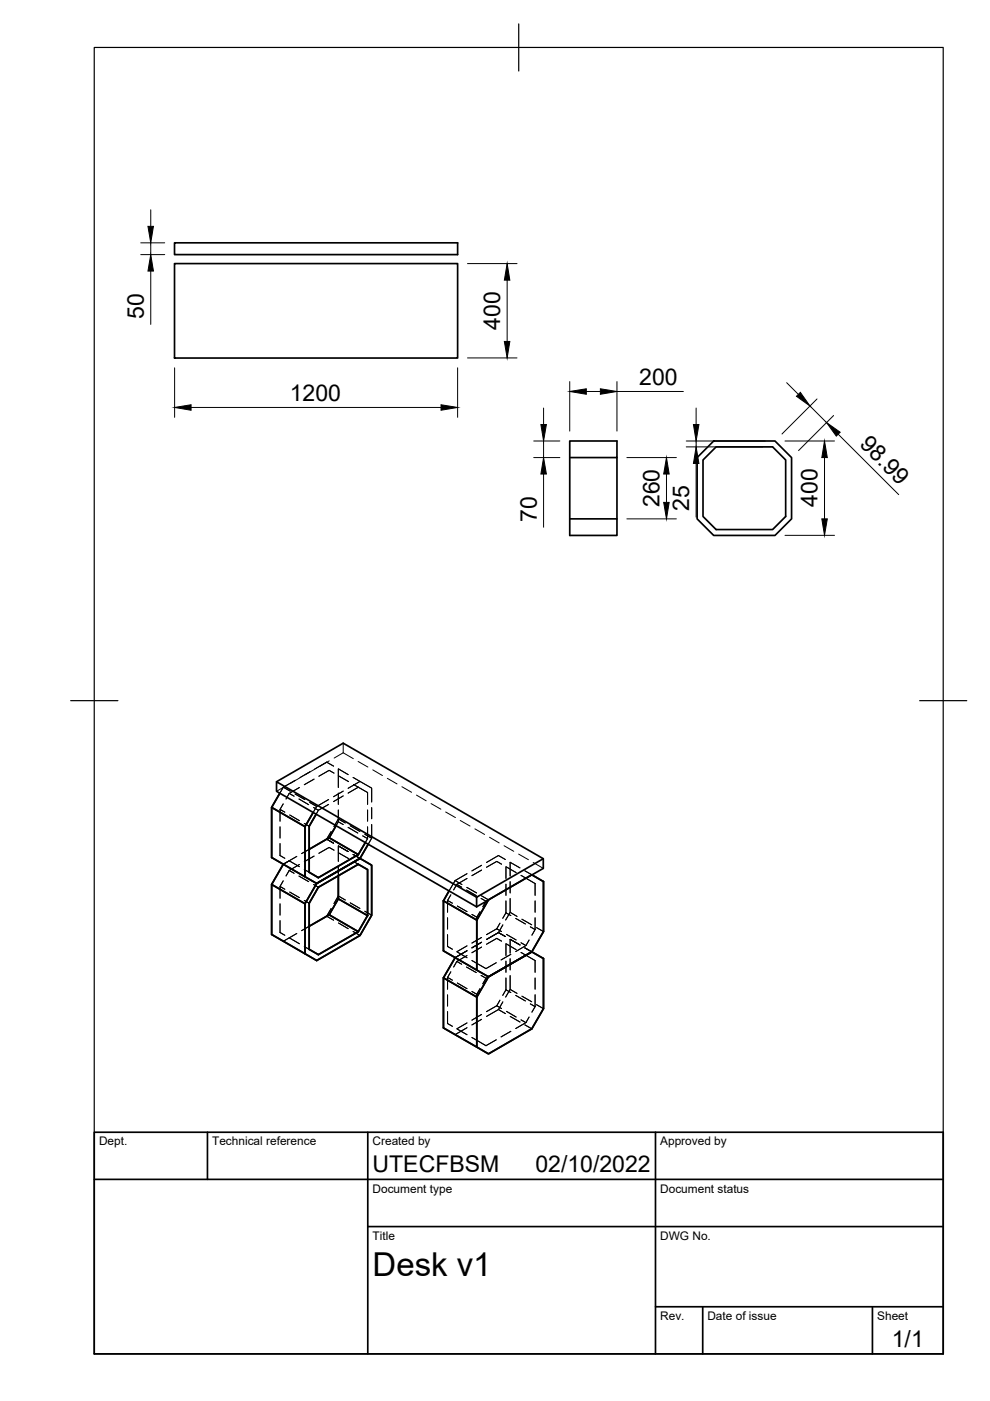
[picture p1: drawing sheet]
<svg xmlns="http://www.w3.org/2000/svg" width="210mm" height="297mm" viewBox="0 0 210 297" stroke-linecap="round" stroke-linejoin="round" font-family="sans-serif">
<!-- layer: Oculto -->
<g fill="none" stroke="#000" stroke-width=".21">
<path d="M72.8 159.6l2.1 1.3M72.8 157.6v2M72.8 159.6l-2 1.1M59.4 175.3v2.4M59.4 178.9v2.5l1 .6M60 170.4l-.6 1.2M60.1 166.9l-.8 1.3M60.1 166.9l1.5 .9M60.4 172.2l-1-.6v2.5M60.5 166.7l-1.9 1.1M61.3 168.2l-.7 1.2M61.3 168.2l1.1 .6"/>
<path d="M61.4 172.8l2.1 1.2M62.6 168.3l2 1.2M63.4 169.4l2 1.2M63.5 167l-2.2 1.2M63.6 164.9l-3.5 2M64.5 174.6l1.1 .6M65.7 170.1l1.4 .9M65.7 163.6l-2.1 1.3M66.5 171.2l1 .6M66.6 165.2l-2.1 1.2M66.7 163.1l-2 1.2M67.1 171l-.7 1.3"/>
<path d="M67.5 171.8l-.5 .8M69.7 170.5l-2.2 1.3M69.7 169.5l-2.6 1.5M69.8 161.3l-2 1.2M70.2 176.3l-.9 1.6 1.4 .9M70.7 162.4l-1.4-.8-2.6 1.5M70.8 163.9l-1-.6-2.2 1.3M71.7 163v4M71.7 168.2v2.3M71.7 171.7v2.5M71.7 179.4v3.2M71.7 174.2l-.5 .9"/>
<path d="M71.7 174.2l1.1 .6M71.8 179.4l2 1.2M71.8 163l2 1.2M71.8 164.5l2.1 1.2M72.8 168.7l-2.1 1.3M72.8 167.7l-2.1 1.2M73.2 174.5l-1.5-.9-.9 1.7M73.8 167.1l2.5-1.4 2.5 1.4v2.9M73.8 175.4l2.1 1.2M74.3 175.1l2 1.2M74.9 164.8l1.4 .9M74.9 166.3l1.1 .6"/>
<path d="M75.9 161.4l2.1 1.2M76 166.9l1.9 1.1v2.5M76 166.9l-2.2 1.3M76.9 177.2l1 .6M77.3 176.9l1.5 .8M77.9 177.8l-.5 .9M77.9 171.7v2.4M77.9 175.3v2.5M78.8 177.7l-.7 1.3M78.8 171.2v2.4M78.8 174.8v2.9M79 163.2l2.1 1.2"/>
<path d="M82.1 165l2.1 1.2M85.2 166.8l2.1 1.2M88.3 168.6l2.1 1.2M91.4 170.4l2.1 1.2M94.5 172.2l2.1 1.1M97.6 174l2.1 1.1M100.7 175.7l2 1.2M103.8 177.5l2 1.2M106.9 179.3l2 1.2M59.4 195.2v2.5l1 .6M59.4 191.6v2.4M60 186.8l-.6 1.1"/>
<path d="M60.4 188.5l-1-.6v2.5M61.3 184.6l-.7 1.1M61.3 184.6l1.1 .6M61.4 198.9l2.1 1.2M61.4 189.1l2.1 1.2M61.4 182.6l2.1 1.2M62.9 197.9l-2.8 1.7M62.9 181.6l-2.8 1.6M63.4 185.7l2 1.2M63.5 183.3l-2.2 1.3M64.5 190.9l1.1 .6M64.5 184.3l1.1 .6"/>
<path d="M65.6 196.4l-1.7 .9M65.6 180.1l-1.7 .9M66.5 187.5l1 .6M66.6 181.5l-2.1 1.2M70.2 192.6l-.9 1.7 1.4 .8M70.8 180.3l-1-.6-2.2 1.2M71.7 183.8v1.9M71.8 195.7l2 1.2M71.8 180.9l2.1 1.1M73.2 190.8l-1.5-.8-.9 1.6M74.3 191.4l2 1.2M74.9 181.2l1.4 .8"/>
<path d="M74.9 197.5l1.4 .8M74.9 182.6l1.1 .6M77.3 193.2l1.5 .8M94.9 194.6v2.4M94.9 198.2v2.5l1 .6M94.9 190.9l1 .6M95.6 189.7l-.7 1.2v2.5M96.5 186.7l-1.3 2.2M96.5 186.7l1.4 .8M96.9 187.5l1 .6M96.9 187.5l-.7 1.2M97 192.1l2 1.2"/>
<path d="M98.9 188.7l2.1 1.2M99 188.1l2 1.2M99 186.3l-2.1 1.2M99 185.2l-2.5 1.5M100.1 193.9l1 .6M101.1 194.5v.6M101.8 193.3l-.7 1.2M102 190.5l1 .6 .6-.3M102.1 189.9l1.4 .9M102.1 199.8l-2 1.2M102.1 184.5l-2 1.2M102.1 198.8l-2 1.1"/>
<path d="M102.1 183.5l-2 1.1M103 191.1l-.6 1.2M104.5 190.3l-1 .6M105.3 196.9l1 .6M105.3 196.9l-2.2 1.3M106 195.7l-.7 1.2M106.3 199.5l-1-.5-2.2 1.2M106.3 183.2l-1-.6-2.2 1.3M106.6 196.1l-.9 1.6 1.5 .9-1.5-.9-2.6 1.5M107.1 182.2l-1.4-.8-2.6 1.5M107.3 183.8v2.5M107.3 187.5v2.3"/>
<path d="M107.3 191v2.5M107.3 193.5l1 .6M107.3 193.5l-.7 1.2M107.4 198.1l2 1.2M107.4 183.8l2 1.2M107.6 188.5l-2.1 1.2M108.2 186.9v2.4M108.2 190.5v2.9M109.3 194.7l2.1 1.2M109.6 194.3l-1.4-.9-1 1.7M110 181.1l2 1.2M110.2 184l-2-1.2v2.9"/>
<path d="M110.5 185.6l3 1.7v2.5M110.5 199.9l1 .6M110.7 194.9l2 1.2M110.7 186.7l-2.1 1.2M111.3 184.6l1.4 .8M112.2 199.3l-.7 1.2M112.4 196.5l1.1 .6M112.8 185.5l-1.1 .6M113.1 182.9l2.1 1.2M113.5 191v2.4M113.5 194.6v2.5M113.5 197.1l-.7 1.2"/>
<path d="M113.7 196.7l1.5 .8M64.5 200.7l1.1 .6M94.9 214.5v2.5l1 .6M94.9 207.2l1 .6M94.9 210.9v2.4M95.6 206l-.7 1.2v2.5M96.9 203.8l1 .6M96.9 203.8l-.7 1.2M97 218.2l2 1.2M97 208.4l2 1.2M97 201.9l2 1.2M98.9 205l2.1 1.2"/>
<path d="M99 202.6l-2.1 1.2M99 216.9l-2.1 1.2M99 217.9l-2.5 1.5M99 201.6l-2.5 1.4M99 200.5l-2.1 1.3M100.1 220l2.9 1.7 2.2-1.2M100.1 203.7l2.9 1.7 2.2-1.3M100.1 210.2l1 .6M101.1 210.8v.6M101.8 209.6l-.7 1.2M102 206.8l1 .6 .6-.3M102.1 200.8l-2 1.2"/>
<path d="M102.1 215.1l-2 1.2M102.1 216.1l-2 1.2M103 207.4l-.6 1.2M105.3 213.2l1 .6M105.3 213.2l-2.2 1.3M105.7 214l-2.6 1.5M106 212.1l-.7 1.1M106.6 212.4l-.9 1.6 1.5 .9M107.3 209.9l1 .5M107.3 209.9l-.7 1.1M107.3 200.1v2.5M107.3 203.8v2.3"/>
<path d="M107.3 207.4v2.5M107.4 214.4l2 1.2M107.4 200.1l2 1.2M108.2 203.3v2.3M108.2 206.8v3M108.2 215.5l2.1 1.2M108.3 218.7l-2.1 1.1M108.3 202.3l-2.1 1.2M109.3 211l2.1 1.2M109.6 210.6l-1.4-.8-1 1.6M110.3 200.3l-2.1-1.2v3M110.5 216.2l1 .6"/>
<path d="M110.5 201.9l3 1.8v2.4M110.7 211.2l2 1.2M111.3 217.3l1.5 .8M111.3 201l1.5 .8M111.5 216.8l-2.2 1.3M111.5 200.5l-2.2 1.2M112.2 215.6l-.7 1.2M112.4 212.8l1.1 .6M113.5 213.4l-.7 1.2M113.5 207.4v2.3M113.5 210.9v2.5M113.7 213l1.5 .9"/>
</g>
<!-- layer: Visible -->
<g fill="none" stroke="#000" stroke-width=".36">
<path d="M37 51.5h60v2.5h-60zM37 55.9h60v20h-60zM120.8 97h10v-3.5h-10v20h10v-3.5h-10M130.8 97v13M151.3 93.5h13l3.5 3.5v13l-3.5 3.5h-13l-3.5-3.5v-13zM151.8 94.7h12l2.8 2.8v12l-2.8 2.8h-12l-2.7-2.8v-12zM58.6 165.7l14.2-8.1 42.4 24.5v2l-2.4 1.4M59.3 168.2l-1.7 3M66.4 172.3l-1.7 3M67 172.6l-1.4 2.6v9.7l1.9 1.2 8.5-4.9M69.8 177.6l6.2 3.6M69.8 177.6l-4.2 2.5"/>
<path d="M71.2 175.1l-1.4 2.5M77.4 178.7l-1.4 2.5M78.1 179l-1.8 3-9.2 5.3-9.5-5.5v-10.6l7.1 4.1v10.6M60.1 183.2l-2.5 4.3M64.7 191.6l2.4-4.3 9.2-5.3 2.5 1.4v10.6l-2.5 4.3-9.2 5.4-9.5-5.6v-10.6l7.1 4.1v10.6M69.8 194l-4.2 2.4M71.7 190.6l6.2 3.5-1.9 3.4-6.2-3.5zM71.7 185.7v4.9M77.9 194.1v-9.7l-1.9-1.2-8.5 4.9-1.9 3.4v9.8l1.9 1.1 8.5-4.9M94 191v10.6l7.1 4.1 2.5 1.4 9.2-5.3M95.2 188.9l-1.2 2.1M101 190.2l-42.4-24.5v2.1l42.4 24.5"/>
<path d="M101.1 195.1v10.6M103.5 190.9l-2.5 1.4M103.5 190.8h.1M103.6 190.8l-2.5 4.3-7.1-4.1M112.7 185.4l.1 .1M112.8 185.5l2.4 1.4v10.6l-2.4 4.3M112.8 185.5l-9.2 5.3M115.2 182.1l-14.2 8.1v2.1M101.1 211.4v10.6M112.8 201.8l2.4 1.4v10.7l-2.4 4.2-9.2 5.3-9.6-5.5v-10.6l2.5-4.3M112.8 201.8l-9.2 5.3-2.5 4.3-7.1-4.1"/>
</g>
<!-- layer: Border -->
<path d="M20 10.1h180v276.9h-180zM110 5.1v10M15 148.6h10M195 148.6h10" fill="none" stroke="#000" stroke-width=".25"/>
<!-- layer: TitleBlock -->
<path d="M20 240.1h180v46.9h-180zM20 250h180M44 240.1v9.9M78 240.1v46.9M139 240.1v46.9M78 260.1h122M139 277.1h61M149 277.1v9.9M185 277.1v9.9" fill="none" stroke="#000" stroke-width=".36"/>
<!-- layer: Dimensions -->
<g fill="none" stroke="#000" stroke-width=".21">
<path d="M29.8 51.5h5.1M29.8 54h5.1M32 44.5v3.5M32 51.5v2.5M32 57.5v11.3M99.1 55.9h10.5M107.5 59.4v13M37 78v10.5M97 78v10.5M99.1 75.9h10.5M40.5 86.4h53M113.2 93.5h5.5"/>
<path d="M113.2 97h5.5M115.3 86.5v3.5M115.3 93.5v3.5M120.8 80.9v10.5M124.3 83h3M130.8 80.9v10.5M130.8 83h14.1M132.9 97h10.5M145.5 93.5h16.7M145.5 94.7h16.2M147.6 86.5v3.5M147.6 93.5v1.2"/>
<path d="M147.6 98.3v11.4M166.4 93.5h10.5M166.8 81.1l2.5 2.5M171.7 86.1l3.5 3.5M173.2 84.6l-7.4 7.4M174.8 97v13M176.7 88.1l-7.4 7.4M177.7 92.1l12.8 12.8M115.3 100.5v11.3M132.9 110h10.5M141.3 100.5v6M166.4 113.5h10.5"/>
</g>
<g fill="#000" stroke="#000" stroke-width=".21">
<path d="M31.4 48h1.1l-.5 3.5zM32 54l.5 3.5h-1.1zM107.5 55.9l.6 3.5h-1.2zM106.9 72.4h1.2l-.6 3.5zM37 86.4l3.5-.6v1.2zM93.5 85.8l3.5 .6-3.5 .6zM114.7 90h1.1l-.5 3.5zM120.8 83l3.5-.6v1.2zM127.3 82.4l3.5 .6-3.5 .6zM147 90h1.2l-.6 3.5zM147.6 94.7l.6 3.6h-1.2zM168.9 84l.8-.8 2 2.9z"/>
<path d="M174.8 93.5l.6 3.5h-1.2zM175.2 89.6l2.9 2-.8 .9zM115.3 97l.5 3.5h-1.1zM141.3 97l.6 3.5h-1.2zM140.7 106.5h1.2l-.6 3.5zM174.2 110h1.2l-.6 3.5z"/>
</g>
<text font-size="7" x="79" y="270.6">Desk v1</text>
<g font-size="4.9">
<text x="30.5" y="67.6" transform="rotate(-90 30.5 67.6)">50</text>
<text x="106.1" y="69.9" transform="rotate(-90 106.1 69.9)">400</text>
<text x="135.6" y="81.5">200</text>
<text x="61.4" y="84.9">1200</text>
<text x="182.1" y="94.3" transform="rotate(45 182.1 94.3)">98.99</text>
<text x="139.8" y="107.5" transform="rotate(-90 139.8 107.5)">260</text>
<text x="173.4" y="107.5" transform="rotate(-90 173.4 107.5)">400</text>
<text x="113.8" y="110.6" transform="rotate(-90 113.8 110.6)">70</text>
<text x="146.1" y="108.4" transform="rotate(-90 146.1 108.4)">25</text>
<text x="79" y="248.5">UTECFBSM</text>
<text x="113.5" y="248.5">02/10/2022</text>
<text x="189.1" y="285.7">1/1</text>
</g>
<g font-size="2.5">
<text x="21" y="242.9">Dept.</text>
<text x="45" y="242.9">Technical reference</text>
<text x="79" y="242.9">Created by</text>
<text x="140" y="242.9">Approved by</text>
<text x="79" y="252.8">Document type</text>
<text x="140" y="252.8">Document status</text>
<text x="79" y="262.9">Title</text>
<text x="140" y="262.9">DWG No.</text>
<text x="140" y="279.9">Rev.</text>
<text x="150" y="279.9">Date of issue</text>
<text x="186" y="279.9">Sheet</text>
</g>
</svg>
